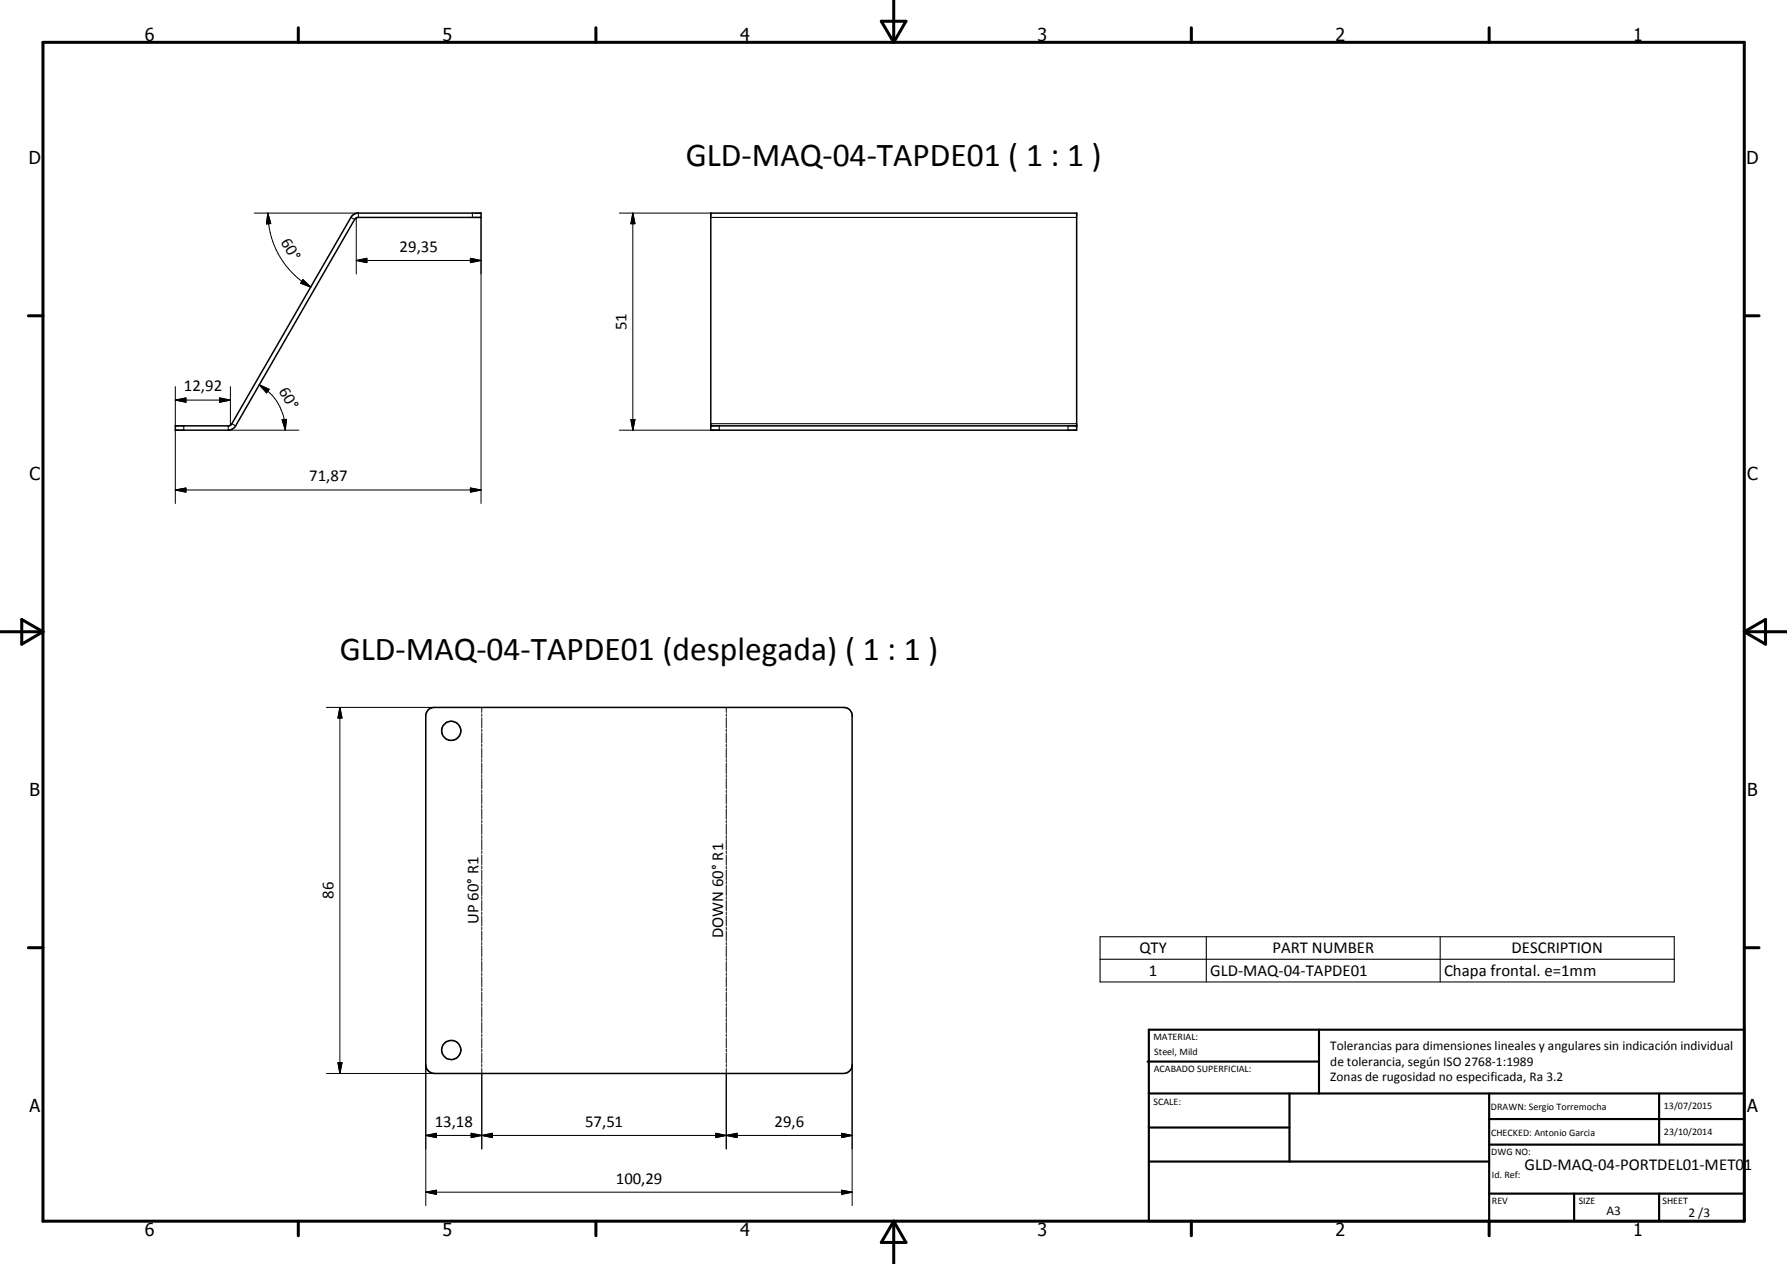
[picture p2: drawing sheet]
<svg xmlns="http://www.w3.org/2000/svg" width="420mm" height="297mm" viewBox="0 0 420 297" stroke-linecap="round" stroke-linejoin="round" font-family="sans-serif">
<g fill="none" stroke="#000" stroke-width=".35">
<path d="M82.7 50.8l1.2-.7h29.2v1h-29.1l-.4 .2-28.2 48.8a2.03 2.03 0 0 1-1.7 1h-12.5v-1h12.7l.5-.4zM167.1 50.1h86v51h-86zM167.1 100.1h86M100.8 166.7l1.3-.5h96.3l.7 .2a1.95 1.95 0 0 1 1.3 1.5v82.7a2.09 2.09 0 0 1-2 1.7h-96.3l-.7-.2a2.12 2.12 0 0 1-1.3-1.5v-82.7z"/>
<circle cx="106.1" cy="171.8" r="2.25"/>
<circle cx="106.1" cy="246.8" r="2.27"/>
</g>
<g fill="none" stroke="#000" stroke-width=".25">
<path d="M82.5 51.1l.9 .5M84.3 50.1v1M111.1 50.1v1M167.1 51.1h86M54.5 99.6l.9 .5M167.1 99.6h86M43.2 100.1v1M53.7 100.1v1M169.1 100.1v1M251.1 100.1v1M258.6 220.1h135v10.7h-135zM258.6 225.4h135"/>
<path d="M283.6 220.1v10.7M338.6 220.1v10.7"/>
</g>
<g fill="#000">
<circle cx="167.1" cy="50.1" r=".18"/>
<circle cx="253.1" cy="50.1" r=".18"/>
<circle cx="167.1" cy="100.1" r=".18"/>
<circle cx="253.1" cy="100.1" r=".18"/>
</g>
<g fill="none" stroke="#000" stroke-width=".24">
<path d="M59.8 50.1h24.5M63 50.1l.7 2.4-1.1 .1zM63 50.1a20.1 20.1 0 0 0 10.1 17.4M83.8 51.2v13.2M113.1 51.1v67.2M145.6 50.1h21.5M148.8 50.1l.5 2.5h-1zM148.8 50.1v51M71.2 65.7l1.9 1.8-2.4-1zM83.8 61.2l2.5-.5v1zM83.8 61.2h29.3M110.6 60.7l2.5 .5-2.5 .5z"/>
<path d="M41.2 94l2.5-.5v1zM41.2 94h13M41.2 90.8v9.3M51.6 93.5l2.6 .5-2.6 .5zM54.2 90.8v9.1M60.9 90.4l2.4 1.1-.6 .8zM60.9 90.4a12.3 12.3 0 0 1 6.2 10.7M66.3 98.6h1l-.2 2.5zM148.3 98.6h1l-.5 2.5zM41.2 115.1l2.5-.4v1zM41.2 101.1v17.2M41.2 115.1h71.9"/>
<path d="M53.7 101.1h16.6M110.6 114.7l2.5 .4-2.5 .6zM145.6 101.1h23.5M76.7 166.2h25.4M79.9 166.2l.5 2.5h-1zM79.9 166.2v86.1M113.3 166.2v1.2M113.3 167.8v.5M113.3 168.7v2.3M113.3 171.3v.6M113.3 172.2v2.4M113.3 174.9v.6"/>
<path d="M113.3 175.8v2.4M113.3 178.5v.6M113.3 179.4v2.4M170.8 166.2v1.2M170.8 167.8v.5M170.8 168.7v2.3M170.8 171.3v.6M170.8 172.2v2.4M170.8 174.9v.6M170.8 175.8v2.4M170.8 178.5v.6M170.8 179.4v2.4"/>
<path d="M113.3 182.1v.6M113.3 183v2.3M113.3 185.7v.6M113.3 186.6v2.3M113.3 189.2v.7M113.3 190.1v2.4M113.3 192.8v.6M113.3 193.7v2.4M113.3 196.4v.6M113.3 197.3v2.4M113.3 200v.6M170.8 182.1v.6"/>
<path d="M170.8 183v2.3M170.8 185.7v.6M170.8 186.6v2.3M170.8 189.2v.7M170.8 190.1v2.4M170.8 192.8v.6M170.8 193.7v2.4M170.8 196.4v.6M170.8 197.3v2.4M170.8 200v.6M113.3 200.9v2.4M113.3 203.6v.6"/>
<path d="M113.3 204.5v2.4M113.3 207.1v.7M113.3 208.1v2.3M113.3 210.7v.6M113.3 211.6v2.4M113.3 214.3v.6M113.3 215.2v2.4M113.3 217.9v.6M113.3 218.8v2.4M170.8 200.9v2.4M170.8 203.6v.6M170.8 204.5v2.4"/>
<path d="M170.8 207.1v.7M170.8 208.1v2.3M170.8 210.7v.6M170.8 211.6v2.4M170.8 214.3v.6M170.8 215.2v2.4M170.8 217.9v.6M170.8 218.8v2.4M113.3 221.5v.6M113.3 222.4v2.4M113.3 225.1v.6M113.3 226v2.3"/>
<path d="M113.3 228.6v.6M113.3 229.5v2.4M113.3 232.2v.6M113.3 233.1v2.4M113.3 235.8v.6M113.3 236.7v2.4M113.3 239.4v.6M170.8 221.5v.6M170.8 222.4v2.4M170.8 225.1v.6M170.8 226v2.3M170.8 228.6v.6"/>
<path d="M170.8 229.5v2.4M170.8 232.2v.6M170.8 233.1v2.4M170.8 235.8v.6M170.8 236.7v2.4M170.8 239.4v.6M76.7 252.3h25.4M79.4 249.7h1l-.5 2.6zM100.1 250.2v33.1M113.3 240.3v2.4M113.3 243v.6M113.3 243.9v2.4"/>
<path d="M113.3 246.5v.7M113.3 247.5v2.4M113.3 250.1v.6M113.3 251.1v18.9M170.8 240.3v2.4M170.8 243v.6M170.8 243.9v2.4M170.8 246.5v.7M170.8 247.5v2.4M170.8 250.1v.6M170.8 251.1v18.9M200.4 250.2v33.1"/>
<path d="M100.1 266.8l2.5-.5v1zM100.1 266.8h100.3M110.8 266.3l2.5 .5-2.5 .5zM110.8 266.3l5 1v-1l-5 1zM113.3 266.8l2.5-.5v1zM168.3 266.3l2.5 .5-2.5 .5zM170.8 266.8l2.5-.5v1zM197.9 266.3l2.5 .5-2.5 .5zM197.9 279.7l2.5 .5-2.5 .5zM100.1 280.2l2.5-.5v1zM100.1 280.2h100.3"/>
</g>
<g fill="none" stroke="#000" stroke-width=".71">
<path d="M10.1 9.9h400v277.1h-400zM70.1 6.5v3.4M140.1 6.5v3.4M207.2 5h5.8l-2.9 4.9zM210.1 0v9.9M280.1 6.5v3.4M350.1 6.5v3.4M6.7 74.2h3.4M410.1 74.2h3.5M.1 148.5h10M5.1 145.6l5 2.9-5 2.9zM410.1 148.5h10"/>
<path d="M410.1 148.5l5-2.9v5.8zM6.7 222.7h3.4M410.1 222.7h3.5M70.1 287v3.4M140.1 287v3.4M210.1 287v10M210.1 287l2.9 5h-5.8zM280.1 287v3.4M350.1 287v3.4"/>
</g>
<g fill="none" stroke="#000" stroke-width=".51">
<path d="M269.8 249.5h40.3M270.1 242h140v45h-140zM270.1 257h140M303.2 257v16M310.1 242v15M350.1 257v30M390.1 257v12M270.1 265h33.1M270.1 273h80M350.1 269h60M350.1 263h60M350.1 280.5h60"/>
<path d="M370.1 280.5v6.5M390.1 280.5v6.5"/>
</g>
<g fill="#000">
<path d="M63 50.1l.7 2.4-1.1 .1zM148.8 50.1l.5 2.5h-1zM71.2 65.7l1.9 1.8-2.4-1zM83.8 61.2l2.5-.5v1zM110.6 60.7l2.5 .5-2.5 .5zM41.2 94l2.5-.5v1zM51.6 93.5l2.6 .5-2.6 .5zM60.9 90.4l2.4 1.1-.6 .8zM66.3 98.6h1l-.2 2.5zM148.3 98.6h1l-.5 2.5zM41.2 115.1l2.5-.4v1zM110.6 114.7l2.5 .4-2.5 .6z"/>
<path d="M79.9 166.2l.5 2.5h-1zM79.4 249.7h1l-.5 2.6zM100.1 266.8l2.5-.5v1zM100.1 280.2l2.5-.5v1zM110.8 266.3l2.5 .5-2.5 .5zM113.3 266.8l2.5-.5v1zM168.3 266.3l2.5 .5-2.5 .5zM170.8 266.8l2.5-.5v1zM197.9 266.3l2.5 .5-2.5 .5zM197.9 279.7l2.5 .5-2.5 .5z"/>
</g>
<g font-size="7.9">
<text x="161.2" y="39">GLD-MAQ-04-TAPDE01 ( 1 : 1 )</text>
<text x="79.9" y="155.1">GLD-MAQ-04-TAPDE01 (desplegada) ( 1 : 1 )</text>
</g>
<g font-size="4.2">
<text x="34" y="9.6">6</text>
<text x="104" y="9.6">5</text>
<text x="174" y="9.6">4</text>
<text x="244" y="9.6">3</text>
<text x="314" y="9.6">2</text>
<text x="384" y="9.6">1</text>
<text x="6.8" y="38.7">D</text>
<text x="410.6" y="38.7">D</text>
<text x="7" y="112.9">C</text>
<text x="410.8" y="112.9">C</text>
<text x="7" y="187.1">B</text>
<text x="410.8" y="187.1">B</text>
<text x="7" y="261.4">A</text>
<text x="410.8" y="261.4">A</text>
<text x="34" y="290.4">6</text>
<text x="104" y="290.4">5</text>
<text x="174" y="290.4">4</text>
<text x="244" y="290.4">3</text>
<text x="314" y="290.4">2</text>
<text x="384" y="290.4">1</text>
</g>
<g font-size="3.9">
<text x="66" y="56.9" transform="rotate(60 66 56.9)">60°</text>
<text x="94" y="59.1">29,35</text>
<text x="147.3" y="77.6" transform="rotate(-90 147.3 77.6)">51</text>
<text x="43.3" y="92">12,92</text>
<text x="65.5" y="91.9" transform="rotate(60 65.5 91.9)">60°</text>
<text x="72.7" y="113.1">71,87</text>
<text x="78.4" y="211.2" transform="rotate(-90 78.4 211.2)">86</text>
<text x="112.5" y="217.2" transform="rotate(-90 112.5 217.2)">UP 60° R1</text>
<text x="170" y="220.4" transform="rotate(-90 170 220.4)">DOWN 60° R1</text>
<text x="267.9" y="224.1">QTY</text>
<text x="299.2" y="224">PART NUMBER</text>
<text x="355.4" y="224.1">DESCRIPTION</text>
<text x="270.1" y="229.4">1</text>
<text x="284.6" y="229.4">GLD-MAQ-04-TAPDE01</text>
<text x="339.5" y="229.4">Chapa frontal. e=1mm</text>
<text x="102.2" y="264.8">13,18</text>
<text x="137.6" y="264.8">57,51</text>
<text x="182.1" y="264.8">29,6</text>
<text x="358.5" y="275">GLD-MAQ-04-PORTDEL01-MET01</text>
<text x="144.8" y="278.1">100,29</text>
</g>
<g font-size="3.1">
<text x="312.7" y="246.8">Tolerancias para dimensiones lineales y angulares sin indicación individual</text>
<text x="312.7" y="250.4">de tolerancia, según ISO 2768-1:1989</text>
<text x="312.7" y="254">Zonas de rugosidad no especificada, Ra 3.2</text>
<text x="377.7" y="285.6">A3</text>
<text x="397" y="285.9">2 /3</text>
</g>
<g font-size="2.4">
<text x="271.2" y="244.4">MATERIAL:</text>
<text x="271.3" y="252">ACABADO SUPERFICIAL:</text>
<text x="271.4" y="247.9">Steel, Mild</text>
<text x="271.2" y="259.7">SCALE:</text>
<text x="350.6" y="260.8">DRAWN: Sergio Torremocha</text>
<text x="391.2" y="260.6">13/07/2015</text>
<text x="350.6" y="267">CHECKED: Antonio Garcia</text>
<text x="391.2" y="266.7">23/10/2014</text>
<text x="350.6" y="271.4">DWG NO:</text>
<text x="350.8" y="276.9">Id. Ref:</text>
<text x="350.8" y="282.8">REV</text>
<text x="371.2" y="282.9">SIZE</text>
<text x="390.9" y="282.9">SHEET</text>
</g>
</svg>
